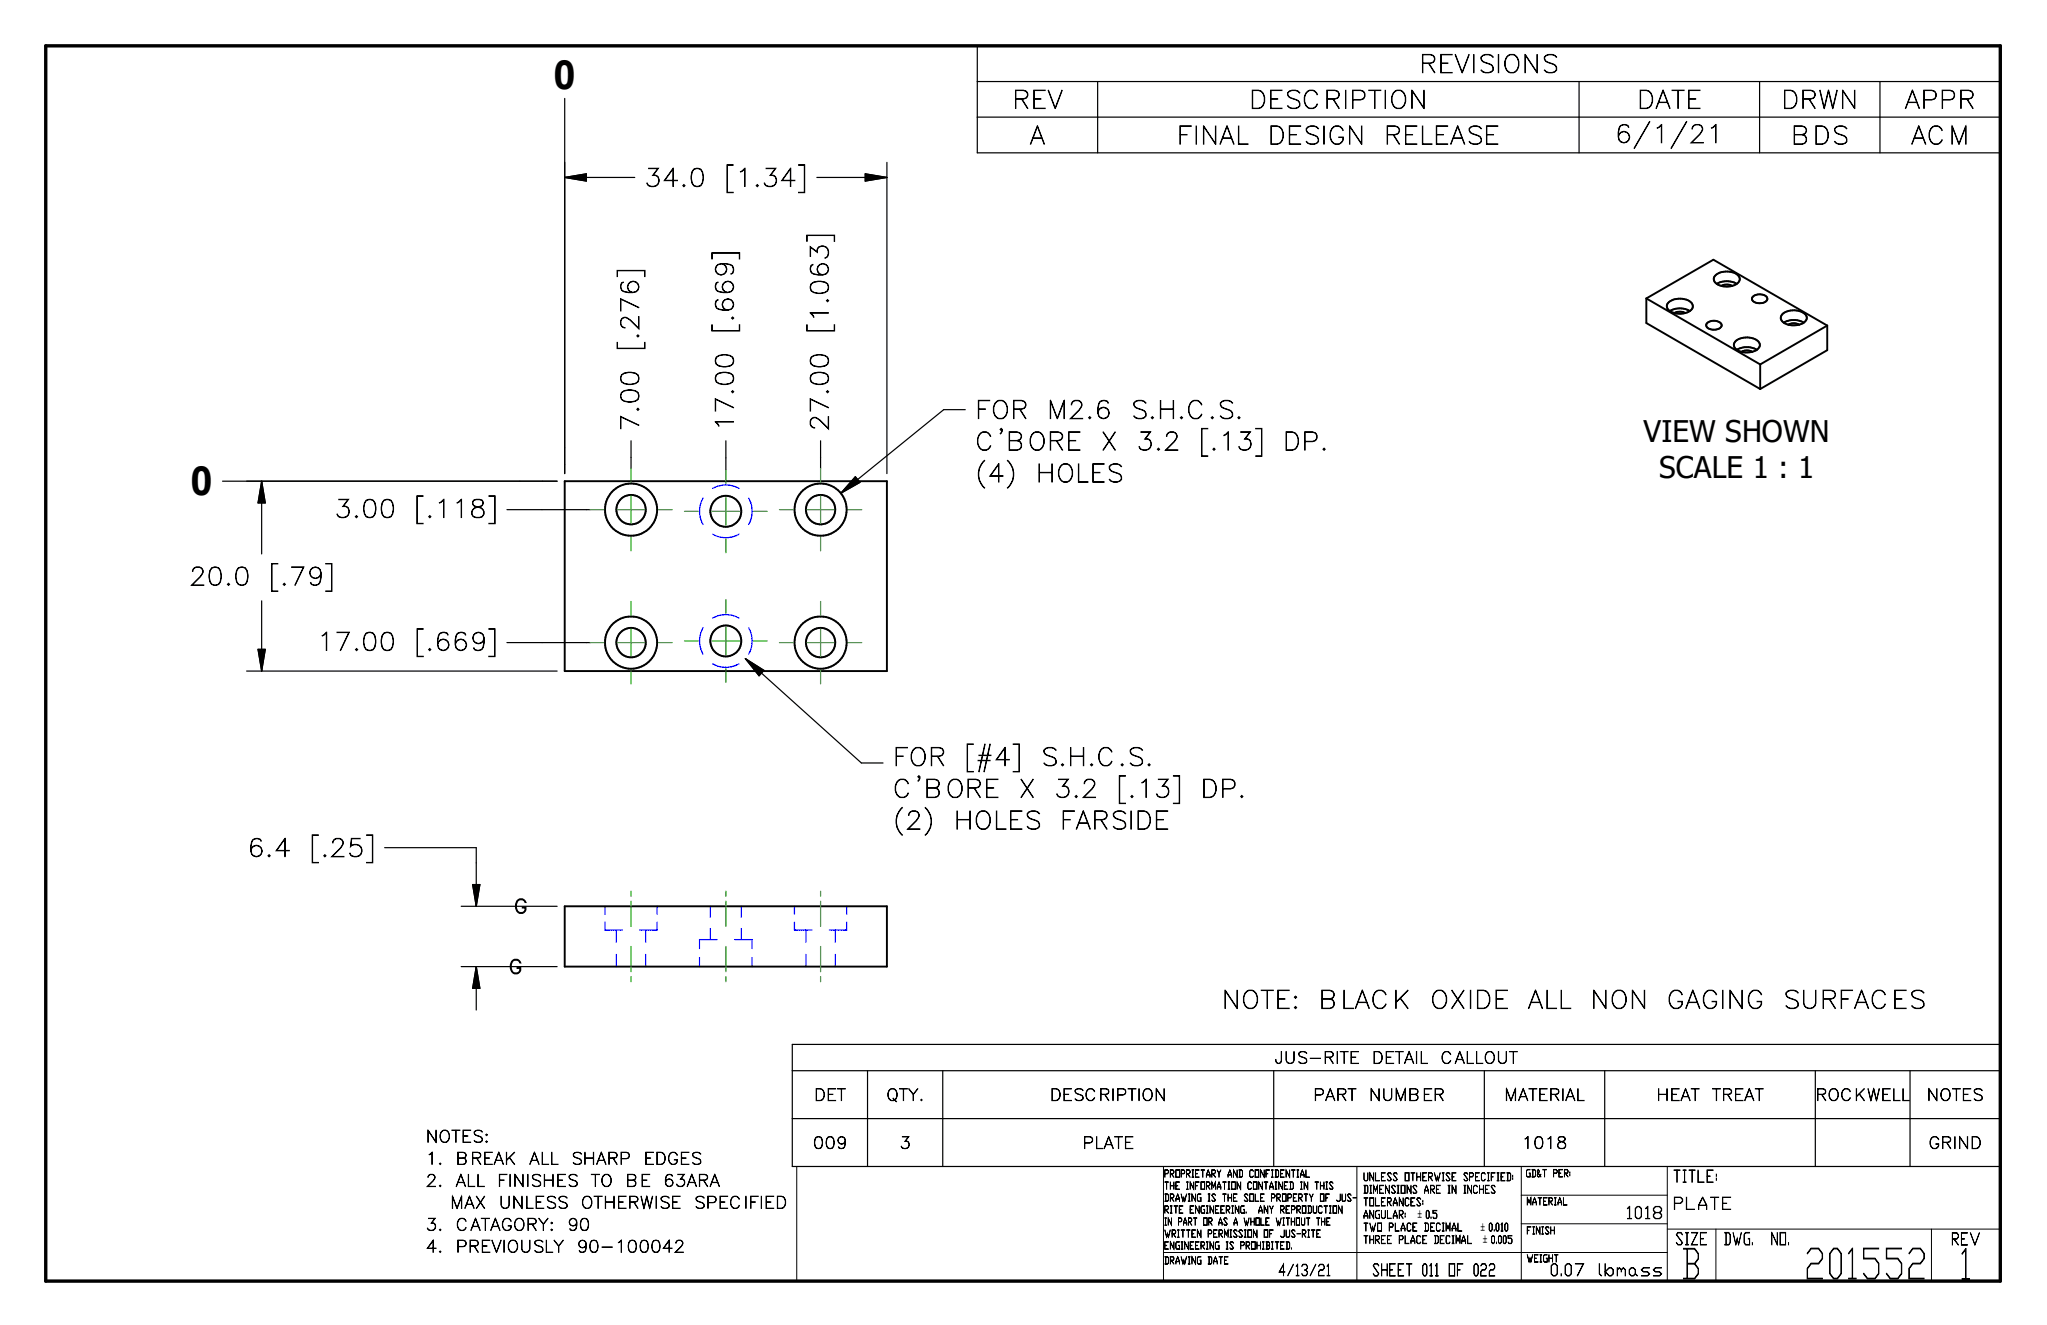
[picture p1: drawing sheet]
<svg xmlns="http://www.w3.org/2000/svg" width="432mm" height="279mm" viewBox="0 0 432 279" stroke-linecap="round" stroke-linejoin="round" font-family="sans-serif">
<g fill="none" stroke="#00f" stroke-width=".25">
<path d="M148.3 105a5.6 5.6 0 0 0 0 5.6M150.3 112.6a5.6 5.6 0 0 0 5.6 0M150.3 103a5.6 5.6 0 0 1 5.6 0M157.9 105a5.6 5.6 0 0 1 0 5.6M148.3 132.4a5.6 5.6 0 0 0 0 5.5M150.3 140a5.6 5.6 0 0 0 5.6 0M150.3 130.3a5.6 5.6 0 0 1 5.6 0M157.9 132.4a5.6 5.6 0 0 1 0 5.5M127.6 194.4v1.7h3.7M127.6 191.1v1.7M130 196.1v2.6M136.2 196.1v2.6"/>
<path d="M138.6 194.4v1.7h-3.7M138.6 191.1v1.7M149.8 191.1v2.3M149.8 195.8v2.3M151.3 198.1h-3.7v1.9M155 198.1h3.7v1.9M156.4 191.1v2.3M156.4 195.8v2.3M167.6 194.4v1.7h3.7M167.6 191.1v1.7M170 196.1v2.6M176.2 196.1v2.6"/>
<path d="M178.6 194.4v1.7h-3.7M178.6 191.1v1.7M130 201.3v2.5M136.2 201.3v2.5M147.6 201.9v1.9M158.7 201.9v1.9M170 201.3v2.5M176.2 201.3v2.5"/>
</g>
<g fill="none" stroke="#000" stroke-width=".41">
<path d="M361.8 58.2a3.8 3.8 0 0 1 5 .1 1.45 1.45 0 0 1-1.3 2 3.5 3.5 0 0 1-3.9-1l-.1-.7zM362.1 59.9a4.1 4.1 0 0 1 4.3 0M347.3 62.9l14.1-8.1 24 13.9M347.3 62.9v5.2l24 13.9M347.3 62.9l24 13.9M351.9 63.9a3.8 3.8 0 0 1 5 .1 1.17 1.17 0 0 1-.7 1.7 3.7 3.7 0 0 1-4.5-.7l-.1-.7zM352.2 65.6a4.1 4.1 0 0 1 4.2 0M353.2 66a2.51 2.51 0 0 1 2.3 0M360 68.2a2.06 2.06 0 0 1 3.2 .3 1.16 1.16 0 0 1-1.4 1 1.39 1.39 0 0 1-1.9-1.1zM363.1 60.3a2.43 2.43 0 0 1 2.3 0M366 72a3.7 3.7 0 0 1 5.1 .2 1.46 1.46 0 0 1-1.4 2 3.5 3.5 0 0 1-3.9-1v-.7zM366.4 73.8a4.1 4.1 0 0 1 4.2 0"/>
<path d="M367.3 74.2l1-.3h.6l.7 .3M369.8 62.5a2.09 2.09 0 0 1 3 .4 1.28 1.28 0 0 1-1.7 1 1.32 1.32 0 0 1-1.5-1zM371.3 76.8v5.2M376.1 66.1a3.8 3.8 0 0 1 4.9 .4 1.21 1.21 0 0 1-.7 1.7 3.7 3.7 0 0 1-4.6-.7v-.7zM376.3 68a4.1 4.1 0 0 1 4.2 0M377.2 68.5a2.32 2.32 0 0 1 2.3 0M385.4 68.7v5.1l-14.1 8.2M385.4 68.7l-14.1 8.1M119.1 101.5h68v40h-68zM119.1 191.1h68v12.7h-68z"/>
<circle cx="133.1" cy="107.5" r="3.1"/>
<circle cx="133.1" cy="107.5" r="5.5"/>
<circle cx="153.1" cy="107.8" r="3.3"/>
<circle cx="173.1" cy="107.5" r="5.5"/>
<circle cx="173.1" cy="107.5" r="3.1"/>
<circle cx="133.1" cy="135.5" r="5.5"/>
<circle cx="133.1" cy="135.5" r="3.1"/>
<circle cx="153.1" cy="135.2" r="3.3"/>
<circle cx="173.1" cy="135.5" r="5.5"/>
<circle cx="173.1" cy="135.5" r="3.1"/>
</g>
<path d="M9.6 9.7h412.3v260.4h-412.3z" fill="none" stroke="#000" stroke-width=".71"/>
<path d="M168.1 246h253.8v24.1h-253.8zM245.4 246v24.1M286.2 246v24.1M320.9 252h30.8M320.9 258.1h30.8M320.9 246v24.1M351.7 259.2h70.2M351.7 246v24.1M362 259.2v10.9M407.4 259.2v10.9M245.4 264.1h106.3" fill="none" stroke="#000" stroke-width=".21"/>
<g fill="none" stroke="#000" stroke-width=".25">
<path d="M206.2 9.7h215.7v22.5h-215.7zM206.2 17.2h215.7M231.5 17.2v15M333.1 17.2v15M371.2 17.2v15M396.6 17.2v15M119.1 20.8v79.1M119.1 37.4h14.8M119.1 37.4l4.6-.7v1.5zM172.3 37.4h14.8M182.5 36.7l4.6 .7-4.6 .8zM187.1 34.2v65.7"/>
<path d="M206.2 24.7h215.7M133.1 92.9v5.9M153.1 92.9v6.2M173.1 92.9v5.9M203.6 86.4h-4.5l-21.7 17.6M46.9 101.5h70.6M55.2 101.5v15.3M55.2 101.5l.8 4.5h-1.6zM106.9 107.5h17.6M180.4 100.5l1 1.2-4 2.3zM54.4 136.9h1.6l-.8 4.6zM55.2 126.7v14.8"/>
<path d="M106.9 135.5h17.6M157.2 138.9l24.5 22h4.6M157.2 138.9l3.9 2.5-1 1.1zM52 141.5h65.5M81.1 178.7h19.4v12.4M97.3 191.1h20.2M99.7 186.5h1.5l-.7 4.6zM97.3 203.8h20.2M100.5 203.8v9.2M100.5 203.8l.7 4.6h-1.5zM167.1 220.2h254.8v25.8h-254.8zM167.1 225.8h254.8"/>
<path d="M167.1 235.9h254.8M183 225.8v20.2M198.9 225.8v20.2M268.7 225.8v20.2M313.1 225.8v20.2M338.5 225.8v20.2M382.9 225.8v20.2M402.9 225.8v20.2"/>
</g>
<path d="M119.1 37.4l4.6-.7v1.5zM182.5 36.7l4.6 .7-4.6 .8zM55.2 101.5l.8 4.5h-1.6zM180.4 100.5l1 1.2-4 2.3zM54.4 136.9h1.6l-.8 4.6zM157.2 138.9l3.9 2.5-1 1.1zM99.7 186.5h1.5l-.7 4.6zM100.5 203.8l.7 4.6h-1.5z" fill="#000" stroke="#000" stroke-width=".25"/>
<g fill="none" stroke="#23a718" stroke-width=".25">
<path d="M133.1 98.8v2.9M153.1 99.1v2.9M173.1 98.8v2.9M124.5 107.5h2.8M130.2 107.5h5.8M133.1 104.6v5.8M133.1 113.3v2.8M138.9 107.5h2.9M144.4 107.8h2.9M150.2 107.8h5.8M153.1 104.9v5.8M153.1 113.7v2.9"/>
<path d="M158.9 107.8h2.9M164.4 107.5h2.9M170.2 107.5h5.8M173.1 104.6v5.8M173.1 113.3v2.8M178.9 107.5h2.9M124.5 135.5h2.8M130.2 135.5h5.8M133.1 126.8v2.9M133.1 132.6v5.8M138.9 135.5h2.9M144.4 135.1h2.9"/>
<path d="M150.2 135.1h5.8M153.1 126.4v2.9M153.1 132.2v5.9M158.9 135.1h2.9M164.4 135.5h2.9M170.2 135.5h5.8M173.1 126.8v2.9M173.1 132.6v5.8M178.9 135.5h2.9M133.1 141.3v2.9M153.1 141v2.9M173.1 141.3v2.9"/>
<path d="M133.1 187.9v1.1M133.1 190v5.4M133.1 199.6v5.3M153.1 187.9v1.1M153.1 190v5.4M153.1 199.6v5.3M173.1 187.9v1.1M173.1 190v5.4M173.1 199.6v5.3M133.1 205.9v1.1M153.1 205.9v1.1M173.1 205.9v1.1"/>
</g>
<g font-size="8.8">
<text x="380.5" y="269.6">201552</text>
<text x="413.1" y="269.7">1</text>
</g>
<text font-size="8.7" x="354.3" y="269.6">B</text>
<g font-size="8.5">
<text x="116.8" y="18.7">0</text>
<text x="40.2" y="104.5">0</text>
</g>
<g font-size="6.3">
<text x="346.7" y="93.2">VIEW SHOWN</text>
<text x="350" y="100.8">SCALE 1 : 1</text>
</g>
<g font-size="5.2">
<text x="299.3" y="15.3">REVISIONS</text>
<text x="213.5" y="22.9">REV</text>
<text x="263.4" y="22.9">DESCRIPTION</text>
<text x="345.3" y="22.9">DATE</text>
<text x="375.7" y="22.9">DRWN</text>
<text x="401.7" y="22.9">APPR</text>
<text x="217.2" y="30.4">A</text>
<text x="248.2" y="30.4">FINAL</text>
<text x="267.4" y="30.4">DESIGN</text>
<text x="291.9" y="30.4">RELEASE</text>
<text x="340.6" y="30.1">6/1/21</text>
<text x="377.7" y="30.4">BDS</text>
<text x="403.1" y="30.4">ACM</text>
<text x="135.9" y="39.3">34.0</text>
<text x="152.8" y="39.3">[1.34]</text>
<text x="154.7" y="70.3" transform="rotate(-90 154.7 70.3)">[.669]</text>
<text x="174.8" y="70.3" transform="rotate(-90 174.8 70.3)">[1.063]</text>
<text x="134.7" y="74" transform="rotate(-90 134.7 74)">[.276]</text>
<text x="205.7" y="88.3">FOR</text>
<text x="220.8" y="88.3">M2.6</text>
<text x="238.4" y="88.3">S.H.C.S.</text>
<text x="134.7" y="91" transform="rotate(-90 134.7 91)">7.00</text>
<text x="154.7" y="91" transform="rotate(-90 154.7 91)">17.00</text>
<text x="174.8" y="91" transform="rotate(-90 174.8 91)">27.00</text>
<text x="205.7" y="94.9">C'BORE</text>
<text x="232.1" y="94.9">X</text>
<text x="239.7" y="94.9">3.2</text>
<text x="252.9" y="94.9">[.13]</text>
<text x="270.6" y="94.9">DP.</text>
<text x="205.7" y="101.6">(4)</text>
<text x="218.5" y="101.6">HOLES</text>
<text x="70.5" y="109.1">3.00</text>
<text x="87.4" y="109.1">[.118]</text>
<text x="39.9" y="123.4">20.0</text>
<text x="56.8" y="123.4">[.79]</text>
<text x="66.8" y="137.2">17.00</text>
<text x="87.4" y="137.2">[.669]</text>
<text x="188.3" y="161.5">FOR</text>
<text x="203.5" y="161.5">[#4]</text>
<text x="219.5" y="161.5">S.H.C.S.</text>
<text x="188.3" y="168.1">C'BORE</text>
<text x="214.8" y="168.1">X</text>
<text x="222.4" y="168.1">3.2</text>
<text x="235.6" y="168.1">[.13]</text>
<text x="253.2" y="168.1">DP.</text>
<text x="188.3" y="174.8">(2)</text>
<text x="201.1" y="174.8">HOLES</text>
<text x="223.5" y="174.8">FARSIDE</text>
<text x="52.2" y="180.6">6.4</text>
<text x="65.3" y="180.6">[.25]</text>
<text x="257.7" y="212.6">NOTE:</text>
<text x="278.1" y="212.6">BLACK</text>
<text x="301.6" y="212.6">OXIDE</text>
<text x="322.2" y="212.6">ALL</text>
<text x="335.4" y="212.6">NON</text>
<text x="351.5" y="212.6">GAGING</text>
<text x="376" y="212.6">SURFACES</text>
</g>
<g font-size="4.1">
<text x="108.3" y="192.6">G</text>
<text x="107.2" y="205.4">G</text>
</g>
<g font-size="3.5">
<text x="352.8" y="249.3">TITLE:</text>
<text x="342.9" y="257">1018</text>
<text x="352.8" y="255">PLATE</text>
<text x="353.3" y="262.5">SIZE</text>
<text x="363.5" y="262.5">DWG.</text>
<text x="373.5" y="262.5">NO.</text>
<text x="411.5" y="262.5">REV</text>
<text x="289.4" y="269">SHEET 011 OF 022</text>
<text x="326.8" y="269">0.07</text>
<text x="337" y="269">lbmass</text>
</g>
<g font-size="3.4">
<text x="268.9" y="224.2">JUS-RITE</text>
<text x="289.4" y="224.2">DETAIL</text>
<text x="303.8" y="224.2">CALLOUT</text>
<text x="171.7" y="232.1">DET</text>
<text x="186.9" y="232.1">QTY.</text>
<text x="221.4" y="232.1">DESCRIPTION</text>
<text x="277" y="232.1">PART</text>
<text x="288.7" y="232.1">NUMBER</text>
<text x="317.3" y="232.1">MATERIAL</text>
<text x="349.4" y="232.1">HEAT</text>
<text x="361.1" y="232.1">TREAT</text>
<text x="382.9" y="232.1">ROCKWELL</text>
<text x="406.4" y="232.1">NOTES</text>
<text x="89.8" y="240.9">NOTES:</text>
<text x="89.8" y="245.5">1.</text>
<text x="96.1" y="245.5">BREAK</text>
<text x="111.6" y="245.5">ALL</text>
<text x="120.4" y="245.5">SHARP</text>
<text x="135.8" y="245.5">EDGES</text>
<text x="171.5" y="242.2">009</text>
<text x="189.7" y="242.2">3</text>
<text x="228.3" y="242.2">PLATE</text>
<text x="321" y="242.2">1018</text>
<text x="406.8" y="242.2">GRIND</text>
<text x="89.8" y="250.2">2.</text>
<text x="96.1" y="250.2">ALL</text>
<text x="104.9" y="250.2">FINISHES</text>
<text x="124.6" y="250.2">TO</text>
<text x="131.9" y="250.2">BE</text>
<text x="139.9" y="250.2">63ARA</text>
<text x="94.9" y="254.8">MAX</text>
<text x="105.2" y="254.8">UNLESS</text>
<text x="122.5" y="254.8">OTHERWISE</text>
<text x="146.3" y="254.8">SPECIFIED</text>
<text x="89.8" y="259.5">3.</text>
<text x="96.1" y="259.5">CATAGORY:</text>
<text x="119.6" y="259.5">90</text>
<text x="89.8" y="264.1">4.</text>
<text x="96.1" y="264.1">PREVIOUSLY</text>
<text x="121.6" y="264.1">90-100042</text>
</g>
<text font-size="3.3" x="269.6" y="269">4/13/21</text>
<g font-size="2.3">
<text x="287.5" y="249">UNLESS OTHERWISE SPECIFIED:</text>
<text x="287.5" y="251.6">DIMENSIONS ARE IN INCHES</text>
<text x="287.5" y="254.3">TOLERANCES:</text>
<text x="287.5" y="256.9">ANGULAR:</text>
<text x="287.5" y="259.6">TWO PLACE DECIMAL</text>
<text x="287.5" y="262.2">THREE PLACE DECIMAL</text>
</g>
<g font-size="2.2">
<text x="299.1" y="256.8">`0.5</text>
<text x="312.4" y="259.5">`0.010</text>
<text x="312.8" y="262.2">` 0.005</text>
</g>
<g font-size="2.1">
<text x="245.5" y="248.2">PROPRIETARY AND CONFIDENTIAL</text>
<text x="245.5" y="250.8">THE INFORMATION CONTAINED IN THIS</text>
<text x="321.8" y="248.2">GD&amp;T PER:</text>
<text x="245.5" y="253.3">DRAWING IS THE SOLE PROPERTY OF JUS-</text>
<text x="245.5" y="255.8">RITE ENGINEERING.</text>
<text x="265.3" y="255.8">ANY REPRODUCTION</text>
<text x="322" y="254.1">MATERIAL</text>
<text x="245.5" y="260.9">WRITTEN PERMISSION OF JUS-RITE</text>
<text x="245.5" y="263.4">ENGINEERING IS PROHIBITED.</text>
<text x="245.5" y="258.4">IN PART OR AS A WHOLE WITHOUT THE</text>
<text x="322" y="260.2">FINISH</text>
<text x="245.5" y="266.5">DRAWING DATE</text>
<text x="322" y="266.1">WEIGHT</text>
</g>
</svg>
